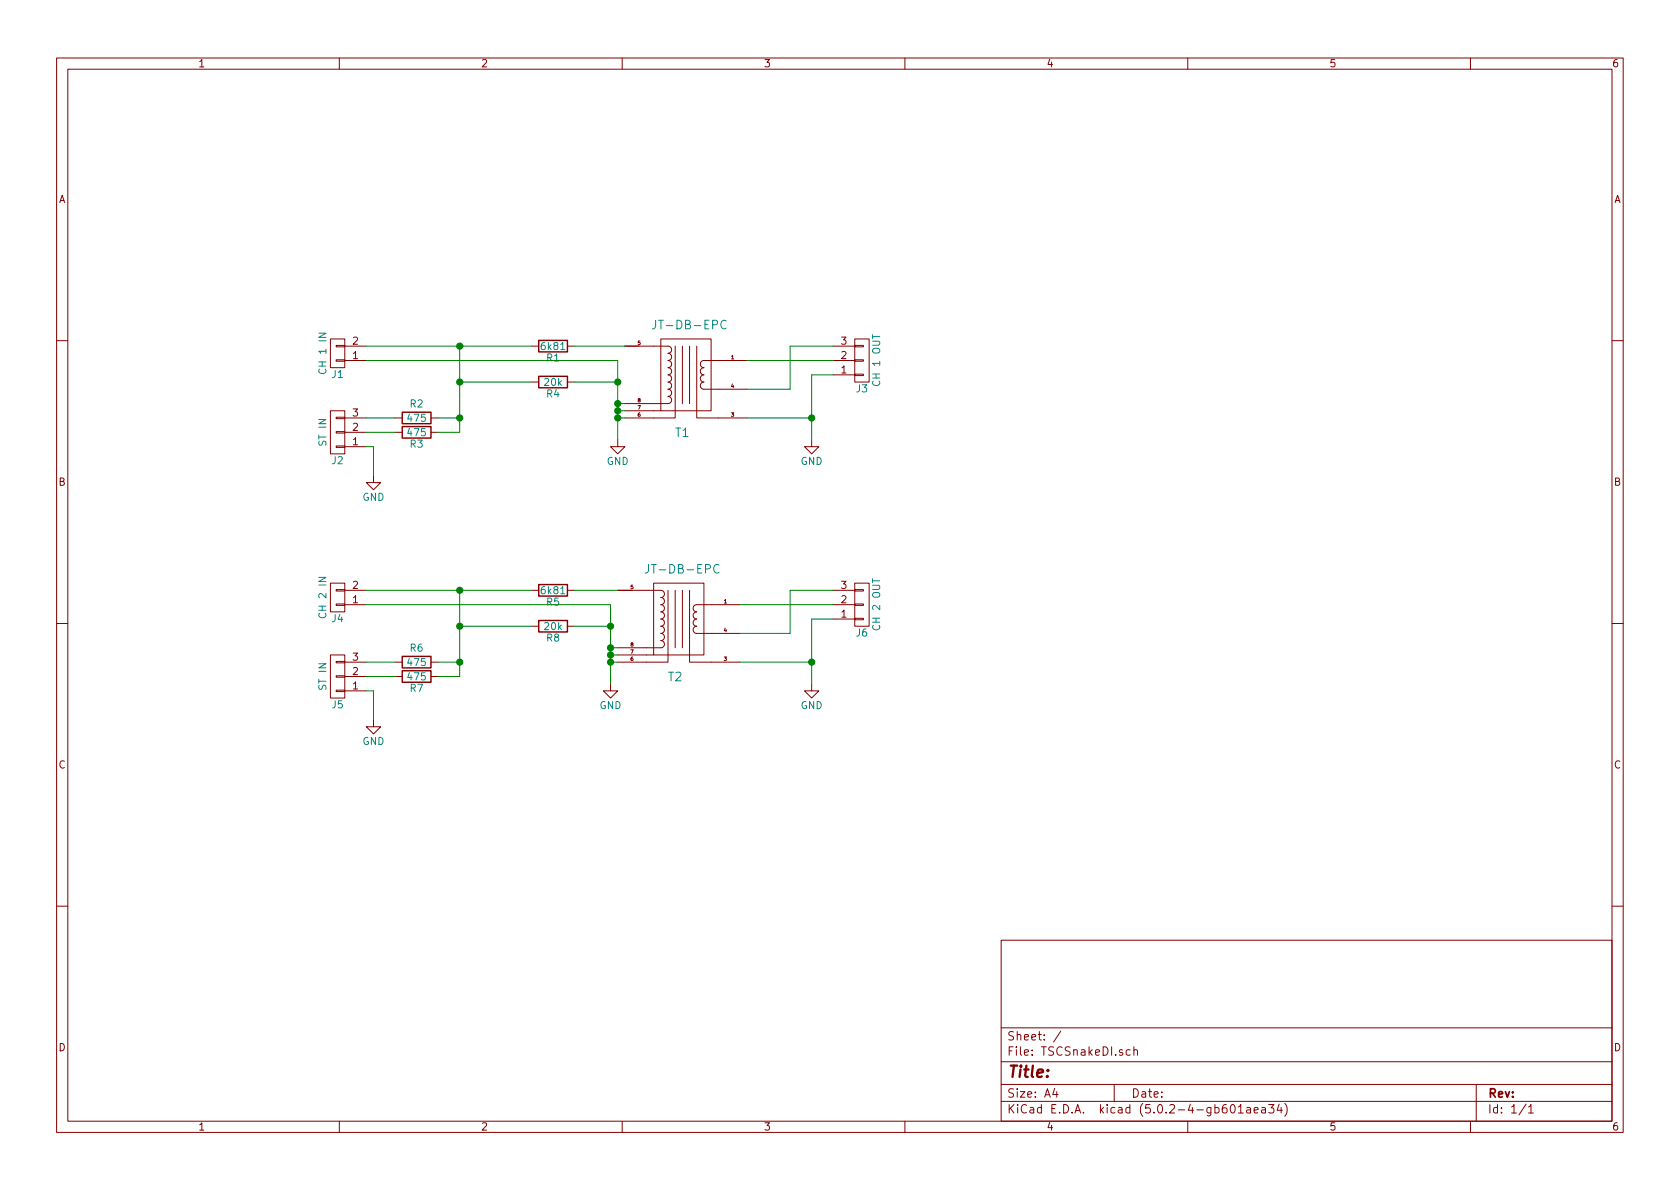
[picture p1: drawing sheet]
<svg xmlns="http://www.w3.org/2000/svg" width="297mm" height="210mm" viewBox="0 0 297 210" stroke-linecap="round" stroke-linejoin="round" font-family="sans-serif">
<g fill="none" stroke="#840000" stroke-width=".18">
<path d="M10 10.3h277v189.9h-277zM12 12.2h273v186.1h-273zM60 10.3v1.9M110 10.3v1.9M160 10.3v1.9M210 10.3v1.9M260 10.3v1.9M58.4 59.9h2.6v5.1h-2.6zM116.8 59.9h8.9v12.7h-8.9zM151.1 59.9h2.6v7.7h-2.6zM10 60.2h2M58.4 72.6h2.6v7.7h-2.6z"/>
<path d="M59.4 61.1h1.6v.2h-1.6zM59.4 63.6h1.6v.3h-1.6zM59.4 73.8h1.6v.2h-1.6zM59.4 76.3h1.6v.3h-1.6zM59.4 78.9h1.6v.2h-1.6zM61 61.2h3.8M61 63.7h3.8M61 73.9h3.8M61 76.4h3.8M61 79h3.8M69.8 73.9h1.3M69.8 76.4h1.3"/>
<path d="M76.2 73.9h1.3M76.2 76.4h1.3M94 61.2h1.2M94 67.6h1.2M100.3 61.2h1.3M100.3 67.6h1.3M109.2 77.7v1.3h1.3l-1.3 1.3-1.3-1.3h1.3M110.5 61.2h7.6a.63 .63 0 0 1 .6 .6 .63 .63 0 0 1-.6 .7 .63 .63 0 0 1 .6 .6 .63 .63 0 0 1-.6 .6 .63 .63 0 0 1 .6 .7 .63 .63 0 0 1-.6 .6 .63 .63 0 0 1 .6 .7 .63 .63 0 0 1-.6 .6 .63 .63 0 0 1 .6 .6 .63 .63 0 0 1-.6 .7 .63 .63 0 0 1 .6 .6 .63 .63 0 0 1-.6 .6 .63 .63 0 0 1 .6 .7 .63 .63 0 0 1-.6 .6 .63 .63 0 0 1 .6 .6 .63 .63 0 0 1-.6 .7h-7.6M110.5 72.6h6.3M119.4 61.2v12.7h-8.9M120.6 61.2v10.2M121.9 61.2v10.2"/>
<path d="M123.2 61.2v12.7h8.9M132.1 63.7h-7.6a.63 .63 0 0 0-.7 .7 .63 .63 0 0 0 .7 .6 .63 .63 0 0 0-.7 .7 .63 .63 0 0 0 .7 .6 .63 .63 0 0 0-.7 .6 .63 .63 0 0 0 .7 .7 .63 .63 0 0 0-.7 .6 .63 .63 0 0 0 .7 .6h7.6M143.5 77.7v1.3h1.3l-1.3 1.3-1.3-1.3h1.3M147.3 61.2h3.8M147.3 63.7h3.8M147.3 66.3h3.8M151.1 61.1h1.6v.2h-1.6zM151.1 63.6h1.6v.3h-1.6zM151.1 66.2h1.6v.2h-1.6zM285 60.2h2M66 84.1v1.2h1.3l-1.3 1.3-1.2-1.3h1.2M10 110.3h2"/>
<path d="M58.4 103.1h2.6v5.1h-2.6zM58.4 115.8h2.6v7.6h-2.6zM59.4 104.3h1.6v.2h-1.6zM59.4 106.8h1.6v.3h-1.6zM59.4 117h1.6v.2h-1.6zM59.4 119.5h1.6v.3h-1.6zM61 104.4h3.8M61 106.9h3.8M61 117.1h3.8M61 119.6h3.8M69.8 117.1h1.3M69.8 119.6h1.3"/>
<path d="M76.2 117.1h1.3M76.2 119.6h1.3M94 104.4h1.2M94 110.7h1.2M100.3 104.4h1.3M100.3 110.7h1.3M109.2 104.4h7.6a.63 .63 0 0 1 .7 .6 .63 .63 0 0 1-.7 .7 .63 .63 0 0 1 .7 .6 .63 .63 0 0 1-.7 .6 .63 .63 0 0 1 .7 .7 .63 .63 0 0 1-.7 .6 .63 .63 0 0 1 .7 .6 .63 .63 0 0 1-.7 .7 .63 .63 0 0 1 .7 .6 .63 .63 0 0 1-.7 .6 .63 .63 0 0 1 .7 .7 .63 .63 0 0 1-.7 .6 .63 .63 0 0 1 .7 .6 .63 .63 0 0 1-.7 .7 .63 .63 0 0 1 .7 .6 .63 .63 0 0 1-.7 .6h-7.6M109.2 115.8h6.4M115.6 103.1h8.9v12.7h-8.9zM118.1 104.4v12.7h-8.9M119.4 104.4v10.1M120.6 104.4v10.1"/>
<path d="M121.9 104.4v12.7h8.9M130.8 106.9h-7.6a.63 .63 0 0 0-.6 .7 .63 .63 0 0 0 .6 .6 .63 .63 0 0 0-.6 .6 .63 .63 0 0 0 .6 .7 .63 .63 0 0 0-.6 .6 .63 .63 0 0 0 .6 .6 .63 .63 0 0 0-.6 .7 .63 .63 0 0 0 .6 .6h7.6M147.3 104.4h3.8M147.3 106.9h3.8M147.3 109.5h3.8M151.1 104.3h1.6v.2h-1.6zM151.1 106.8h1.6v.3h-1.6zM151.1 109.3h1.6v.3h-1.6zM151.1 103.1h2.6v7.6h-2.6zM285 110.3h2M59.4 122h1.6v.3h-1.6zM61 122.2h3.8"/>
<path d="M66 127.2v1.3h1.3l-1.3 1.3-1.2-1.3h1.2M107.9 120.9v1.3h1.3l-1.3 1.2-1.2-1.2h1.2M143.5 120.9v1.3h1.3l-1.3 1.2-1.3-1.2h1.3M10 160.2h2M177 166.3h108v32h-108zM285 160.2h2M60 198.3v1.9M110 198.3v1.9M160 198.3v1.9M177 194.8h108M177 191.8h108M177 187.8h108"/>
<path d="M177 181.8h108M186.5 192.5l-.4 1h1M186.8 193v1M187.6 182.3l-1.3 2M197 191.8v3M199.8 185.7l-.4-.1-.3 .3 .1 .6 .2 .1 .4-.1M200.5 185.7l.2-.1 .3 .1 .1 .9M200.5 185.1v1.5M210 198.3v1.9M217.8 195.4l.1-.1a.8 .8 0 0 1 .5 .8 .8 .8 0 0 1-.5 .7 .97 .97 0 0 1-.1-1.4zM218.9 195.8l.5-.5v1.5M218.9 196.8h.9"/>
<path d="M220.4 195.9h.6l.1 .9M221.1 196.2l-.5 .1-.2 .2v.2l.2 .1 .5-.1M221.7 196.3l.8-.1-.1-.3-.5-.1-.2 .2 .1 .7h.6M223.1 195.9h.6v.9M223.7 196.2l-.5 .1-.2 .2 .1 .2 .1 .1 .5-.1M224.3 195.3h.9l-.5 .6 .5 .1v.7l-.3 .1-.6-.1M226.2 195.2l-.4 1.1h.9M226.5 195.8v1M227.2 195.1a1.71 1.71 0 0 1 0 2.3M260 198.3v1.9M261 191.8v6.5M269.8 195.2l-1.2 2"/>
<path d="M270.3 195.8l.4-.5v1.5M270.3 196.8h.8"/>
</g>
<path d="M71.1 72.9h5.1v2h-5.1zM71.1 75.4h5.1v2.1h-5.1zM95.2 60.2h5.1v2h-5.1zM95.2 66.5h5.1v2.1h-5.1zM71.1 116.1h5.1v2h-5.1zM71.1 118.6h5.1v2h-5.1zM95.2 103.4h5.1v2h-5.1zM95.2 109.7h5.1v2.1h-5.1z" fill="none" stroke="#840000" stroke-width=".25"/>
<path d="M115.9 56.6v1.1a.51 .51 0 0 1-.6 .5M128.4 56.8a.62 .62 0 0 0-.7 0 .62 .62 0 0 0-.2 .7 .57 .57 0 0 0 .3 .6 .57 .57 0 0 0 .6-.1M114.7 99.8v1.1a.51 .51 0 0 1-.6 .4M127.1 99.9a.62 .62 0 0 0-.7 .1 .62 .62 0 0 0-.2 .7 .57 .57 0 0 0 .3 .6 .57 .57 0 0 0 .6-.1" fill="none" stroke="#008484" stroke-width=".18"/>
<g fill="none" stroke="#008400" stroke-width=".18">
<path d="M64.8 61.2h29.2M64.8 73.9h5M64.8 63.7h44.4v14M64.8 76.4h5M64.8 79h1.2v5.1M77.5 73.9h3.8M81.3 61.2v15.2h-3.8M81.3 67.6h12.7M101.6 61.2h8.9M101.6 67.6h7.6M109.2 71.4h1.3M109.2 72.6h1.3"/>
<path d="M109.2 73.9h1.3M132.1 73.9h11.4M132.1 63.7h15.2M147.3 61.2h-7.6v7.6h-7.6M147.3 66.3h-3.8v11.4M64.8 104.4h29.2M64.8 117.1h5M64.8 106.9h43.1v14M64.8 119.6h5M77.5 117.1h3.8M81.3 104.4v15.2h-3.8M81.3 110.7h12.7"/>
<path d="M101.6 104.4h7.6M101.6 110.7h6.3M107.9 114.5h1.3M107.9 115.8h1.3M107.9 117.1h1.3M130.8 117.1h12.7M130.8 106.9h16.5M147.3 104.4h-7.6v7.6h-8.9M147.3 109.5h-3.8v11.4M64.8 122.2h1.2v5"/>
</g>
<g fill="#008400" stroke="#008400" stroke-width=".25">
<circle cx="108" cy="115.8" r=".51"/>
<circle cx="108" cy="117.1" r=".51"/>
<circle cx="109.2" cy="72.6" r=".51"/>
<circle cx="109.2" cy="73.9" r=".51"/>
<circle cx="109.2" cy="71.4" r=".51"/>
<circle cx="108" cy="114.5" r=".51"/>
<circle cx="143.5" cy="73.9" r=".51"/>
<circle cx="143.5" cy="117.1" r=".51"/>
<circle cx="81.3" cy="61.2" r=".51"/>
<circle cx="81.3" cy="73.9" r=".51"/>
<circle cx="109.2" cy="67.6" r=".51"/>
<circle cx="81.3" cy="67.6" r=".51"/>
<circle cx="81.3" cy="104.4" r=".51"/>
<circle cx="81.3" cy="117.1" r=".51"/>
<circle cx="81.3" cy="110.7" r=".51"/>
<circle cx="108" cy="110.7" r=".51"/>
</g>
<text font-size="2.8" fill="#840000" x="178" y="190.5">Title:</text>
<g font-size="2.1" fill="#008484">
<text x="116.3" y="58.2">JT-DB-EPC</text>
<text x="119.4" y="77.3">T1</text>
<text x="115" y="101.4">JT-DB-EPC</text>
<text x="118.1" y="120.5">T2</text>
</g>
<g font-size="2.1" fill="#840000">
<text x="178" y="184">Sheet: /</text>
<text x="178" y="186.7">File: TSCSnakeDI.sch</text>
<text x="178" y="196.9">KiCad E.D.A. kicad (5.0.2-4-gb601aea34)</text>
<text x="178" y="194.1">Size: A4</text>
<text x="200" y="194.1">Date:</text>
<text x="263" y="194.1">Rev:</text>
<text x="263" y="196.9">Id: 1/1</text>
</g>
<g font-size="1.8" fill="#840000">
<text x="35" y="11.9">1</text>
<text x="85" y="11.9">2</text>
<text x="135" y="11.9">3</text>
<text x="185" y="11.9">4</text>
<text x="235" y="11.9">5</text>
<text x="285" y="11.9">6</text>
<text x="10.4" y="35.9">A</text>
<text x="285.4" y="35.9">A</text>
<text x="62.4" y="63.5">1</text>
<text x="62.4" y="61">2</text>
<text x="148.7" y="63.5">2</text>
<text x="148.7" y="61">3</text>
<text x="148.7" y="66">1</text>
<text x="62.4" y="76.2">2</text>
<text x="62.4" y="73.7">3</text>
<text x="62.4" y="78.7">1</text>
<text x="10.4" y="85.9">B</text>
<text x="285.4" y="85.9">B</text>
<text x="62.4" y="106.7">1</text>
<text x="62.4" y="104.1">2</text>
<text x="148.7" y="106.7">2</text>
<text x="148.7" y="104.1">3</text>
<text x="148.7" y="109.2">1</text>
<text x="62.4" y="119.4">2</text>
<text x="62.4" y="116.8">3</text>
<text x="62.4" y="121.9">1</text>
<text x="10.4" y="135.9">C</text>
<text x="285.4" y="135.9">C</text>
<text x="10.4" y="185.9">D</text>
<text x="285.4" y="185.9">D</text>
<text x="35" y="199.9">1</text>
<text x="85" y="199.9">2</text>
<text x="135" y="199.9">3</text>
<text x="185" y="199.9">4</text>
<text x="235" y="199.9">5</text>
<text x="285" y="199.9">6</text>
</g>
<g font-size="1.8" fill="#008484">
<text x="57.7" y="65.6" transform="rotate(-90 57.7 65.6)">CH 1 IN</text>
<text x="95.8" y="61.9">6k81</text>
<text x="96.7" y="63.9">R1</text>
<text x="58.7" y="66.8">J1</text>
<text x="96.3" y="68.2">20k</text>
<text x="96.7" y="70.3">R4</text>
<text x="151.4" y="69.4">J3</text>
<text x="155.6" y="67.9" transform="rotate(-90 155.6 67.9)">CH 1 OUT</text>
<text x="72.2" y="74.6">475</text>
<text x="72.2" y="77.1">475</text>
<text x="72.5" y="72.1">R2</text>
<text x="57.7" y="78.7" transform="rotate(-90 57.7 78.7)">ST IN</text>
<text x="58.7" y="82.1">J2</text>
<text x="72.5" y="79.2">R3</text>
<text x="107.3" y="82.2">GND</text>
<text x="141.6" y="82.2">GND</text>
<text x="64.1" y="88.6">GND</text>
<text x="95.8" y="105.1">6k81</text>
<text x="96.7" y="107.1">R5</text>
<text x="57.7" y="108.8" transform="rotate(-90 57.7 108.8)">CH 2 IN</text>
<text x="58.7" y="110">J4</text>
<text x="96.3" y="111.4">20k</text>
<text x="96.7" y="113.5">R8</text>
<text x="151.4" y="112.6">J6</text>
<text x="155.6" y="111" transform="rotate(-90 155.6 111)">CH 2 OUT</text>
<text x="72.2" y="117.8">475</text>
<text x="72.5" y="115.2">R6</text>
<text x="57.7" y="121.9" transform="rotate(-90 57.7 121.9)">ST IN</text>
<text x="58.7" y="125.3">J5</text>
<text x="72.2" y="120.3">475</text>
<text x="72.5" y="122.3">R7</text>
<text x="106" y="125.4">GND</text>
<text x="141.6" y="125.4">GND</text>
<text x="64.1" y="131.7">GND</text>
</g>
<g font-size=".9" fill="#840000">
<text x="112.8" y="61">5</text>
<text x="129.3" y="63.5">1</text>
<text x="112.8" y="71.1">8</text>
<text x="129.3" y="68.6">4</text>
<text x="112.8" y="73.7">6</text>
<text x="112.8" y="72.4">7</text>
<text x="129.3" y="73.7">3</text>
<text x="111.5" y="104.2">5</text>
<text x="128" y="106.7">1</text>
<text x="128" y="111.8">4</text>
<text x="111.5" y="116.9">6</text>
<text x="111.5" y="115.6">7</text>
<text x="111.5" y="114.3">8</text>
<text x="128" y="116.9">3</text>
</g>
</svg>
